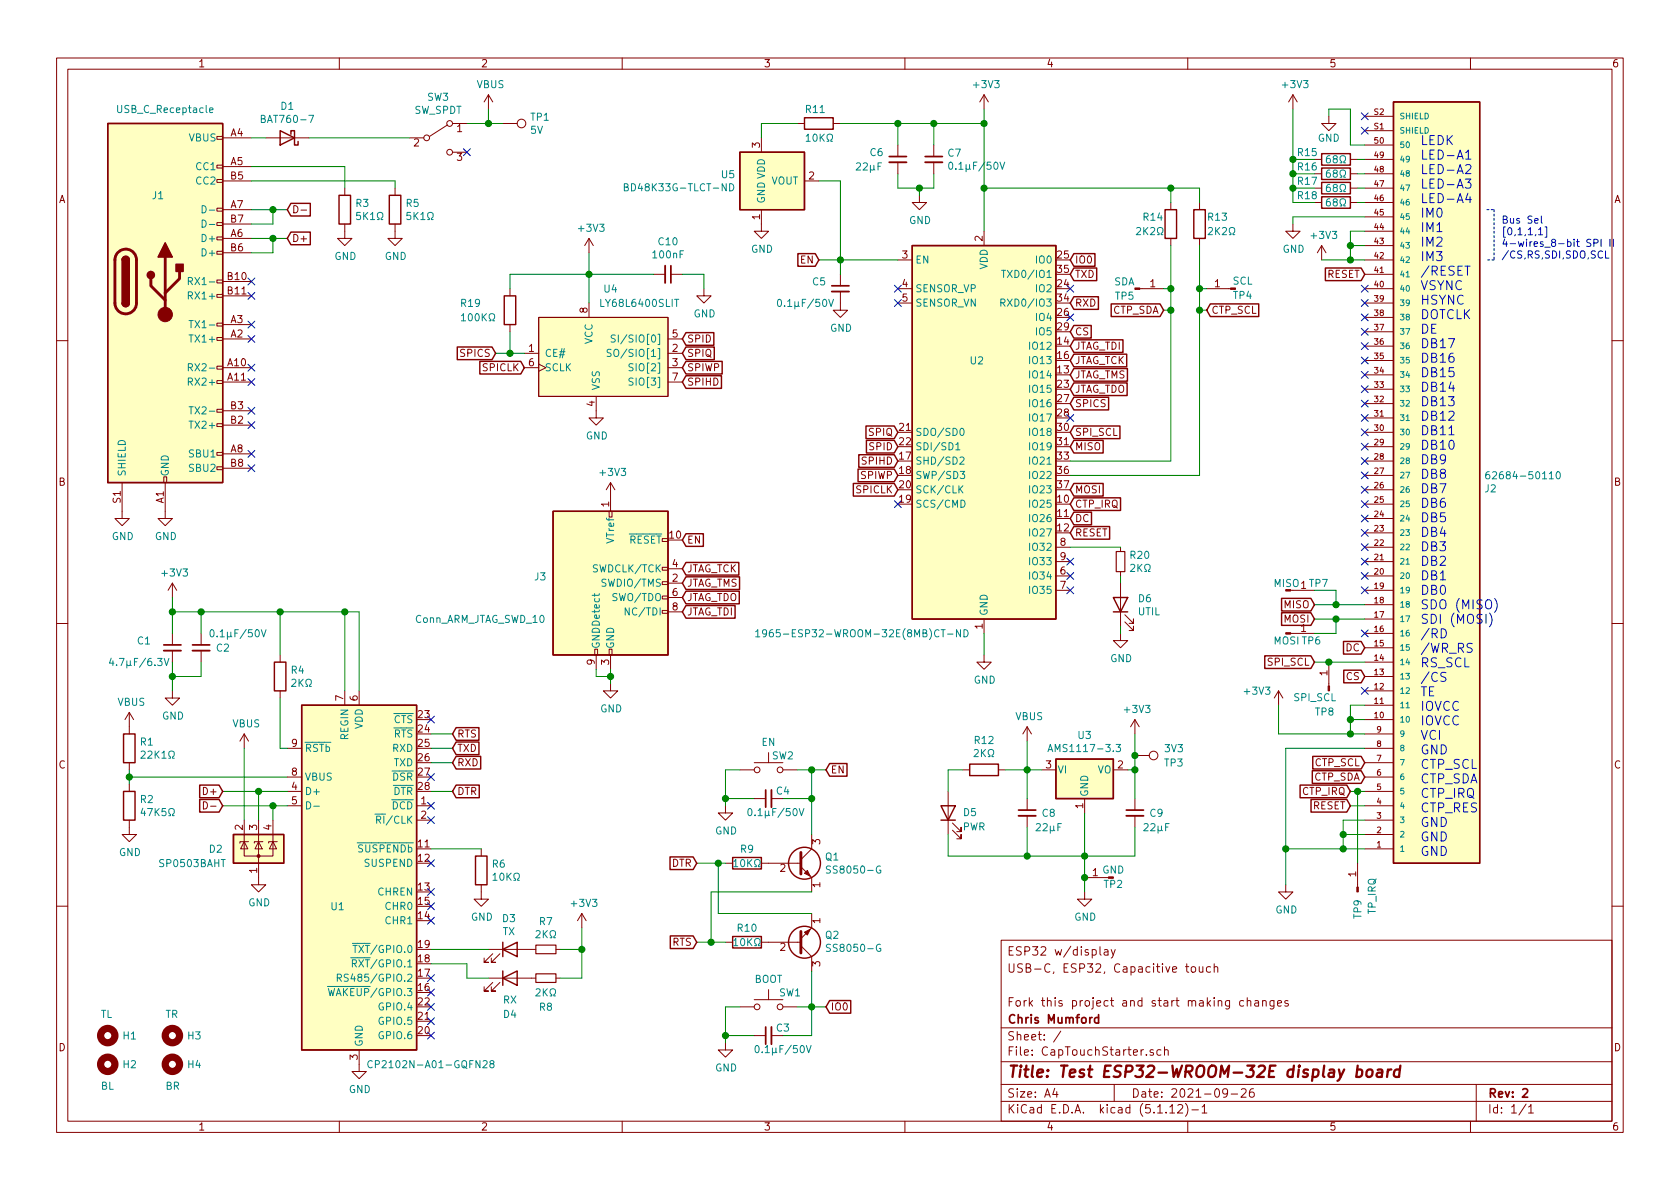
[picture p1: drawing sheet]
EESchema Schematic File Version 4
EELAYER 30 0
EELAYER END
$Descr A4 11693 8268
encoding utf-8
Sheet 1 1
Title "Test ESP32-WROOM-32E display board"
Date "2021-09-26"
Rev "2"
Comp "Chris Mumford"
Comment1 "Fork this project and start making changes"
Comment2 ""
Comment3 "USB-C, ESP32, Capacitive touch"
Comment4 "ESP32 w/display"
$EndDescr
$Comp
L RF_Module:ESP32-WROOM-32D U2
U 1 1
P 6850 3000
F 0 "U2" H 6800 3500 50  0000 C CNN
F 1 "1965-ESP32-WROOM-32E(8MB)CT-ND" H 6000 1600 50  0000 C CNN
F 2 "RF_Module:ESP32-WROOM-32" H 6850 1500 50  0001 C CNN
F 3 "https://www.espressif.com/sites/default/files/documentation/esp32-wroom-32d_esp32-wroom-32u_datasheet_en.pdf" H 6550 3050 50  0001 C CNN
	1    6850 3000
	1    0    0    -1  
$EndComp
Text Notes 9885 6060 0    63   ~ 0
LEDK\nLED-A1\nLED-A2\nLED-A3\nLED-A4\nIM0\nIM1\nIM2\nIM3\n/RESET\nVSYNC\nHSYNC\nDOTCLK\nDE\nDB17\nDB16\nDB15\nDB14\nDB13\nDB12\nDB11\nDB10\nDB9\nDB8\nDB7\nDB6\nDB5\nDB4\nDB3\nDB2\nDB1\nDB0\nSDO (MISO)\nSDI (MOSI)\n/RD\n/WR_RS\nRS_SCL\n/CS\nTE\nIOVCC\nIOVCC\nVCI\nGND\nCTP_SCL\nCTP_SDA\nCTP_IRQ\nCTP_RES\nGND\nGND\nGND\n\n
$Comp
L power:GND #PWR030
U 1 1
P 8950 6150
F 0 "#PWR030" H 8950 5900 50  0001 C CNN
F 1 "GND" H 8955 5977 50  0000 C CNN
F 2 "" H 8950 6150 50  0001 C CNN
F 3 "" H 8950 6150 50  0001 C CNN
	1    8950 6150
	1    0    0    -1  
$EndComp
Wire Wire Line
	9500 5900 9350 5900
Wire Wire Line
	9500 5800 9350 5800
Wire Wire Line
	9350 5800 9350 5900
Wire Wire Line
	9500 5700 9350 5700
Wire Wire Line
	9350 5700 9350 5800
Connection ~ 9350 5800
$Comp
L Device:R R15
U 1 1
P 9300 1100
F 0 "R15" V 9250 900 50  0000 C CNN
F 1 "68Ω" V 9300 1100 50  0000 C CNN
F 2 "Resistor_SMD:R_0603_1608Metric" V 9230 1100 50  0001 C CNN
F 3 "~" H 9300 1100 50  0001 C CNN
	1    9300 1100
	0    1    1    0   
$EndComp
$Comp
L Device:R R16
U 1 1
P 9300 1200
F 0 "R16" V 9250 1000 50  0000 C CNN
F 1 "68Ω" V 9300 1200 50  0000 C CNN
F 2 "Resistor_SMD:R_0603_1608Metric" V 9230 1200 50  0001 C CNN
F 3 "~" H 9300 1200 50  0001 C CNN
	1    9300 1200
	0    1    1    0   
$EndComp
$Comp
L Device:R R17
U 1 1
P 9300 1300
F 0 "R17" V 9250 1100 50  0000 C CNN
F 1 "68Ω" V 9300 1300 50  0000 C CNN
F 2 "Resistor_SMD:R_0603_1608Metric" V 9230 1300 50  0001 C CNN
F 3 "~" H 9300 1300 50  0001 C CNN
	1    9300 1300
	0    1    1    0   
$EndComp
$Comp
L Device:R R18
U 1 1
P 9300 1400
F 0 "R18" V 9250 1200 50  0000 C CNN
F 1 "68Ω" V 9300 1400 50  0000 C CNN
F 2 "Resistor_SMD:R_0603_1608Metric" V 9230 1400 50  0001 C CNN
F 3 "~" H 9300 1400 50  0001 C CNN
	1    9300 1400
	0    1    1    0   
$EndComp
Wire Wire Line
	9450 1100 9500 1100
Wire Wire Line
	9450 1200 9500 1200
Wire Wire Line
	9450 1300 9500 1300
Wire Wire Line
	9450 1400 9500 1400
Wire Wire Line
	9150 1400 9000 1400
Wire Wire Line
	9000 1400 9000 1300
Wire Wire Line
	9150 1100 9000 1100
Connection ~ 9000 1100
Wire Wire Line
	9150 1200 9000 1200
Connection ~ 9000 1200
Wire Wire Line
	9000 1200 9000 1100
Wire Wire Line
	9150 1300 9000 1300
Connection ~ 9000 1300
Wire Wire Line
	9000 1300 9000 1200
NoConn ~ 9500 4400
NoConn ~ 9500 4800
NoConn ~ 9500 2000
NoConn ~ 9500 2100
NoConn ~ 9500 2200
NoConn ~ 9500 2300
Wire Wire Line
	9500 4900 9400 4900
Wire Wire Line
	9500 5000 9400 5000
Wire Wire Line
	9500 5100 9400 5100
Wire Wire Line
	9500 4600 9250 4600
Wire Wire Line
	8350 3300 7450 3300
$Comp
L power:GND #PWR022
U 1 1
P 6850 4550
F 0 "#PWR022" H 6850 4300 50  0001 C CNN
F 1 "GND" H 6855 4377 50  0000 C CNN
F 2 "" H 6850 4550 50  0001 C CNN
F 3 "" H 6850 4550 50  0001 C CNN
	1    6850 4550
	1    0    0    -1  
$EndComp
$Comp
L Device:R R14
U 1 1
P 8150 1550
F 0 "R14" H 7950 1600 50  0000 L CNN
F 1 "2K2Ω" H 7900 1500 50  0000 L CNN
F 2 "Resistor_SMD:R_0603_1608Metric" V 8080 1550 50  0001 C CNN
F 3 "~" H 8150 1550 50  0001 C CNN
	1    8150 1550
	1    0    0    -1  
$EndComp
$Comp
L Device:R R13
U 1 1
P 8350 1550
F 0 "R13" H 8400 1600 50  0000 L CNN
F 1 "2K2Ω" H 8400 1500 50  0000 L CNN
F 2 "Resistor_SMD:R_0603_1608Metric" V 8280 1550 50  0001 C CNN
F 3 "~" H 8350 1550 50  0001 C CNN
	1    8350 1550
	1    0    0    -1  
$EndComp
Wire Wire Line
	6850 1300 8150 1300
Wire Wire Line
	8150 1300 8150 1400
Connection ~ 6850 1300
Wire Wire Line
	6850 1300 6850 1600
Wire Wire Line
	8350 1400 8350 1300
$Comp
L power:GND #PWR028
U 1 1
P 9000 1550
F 0 "#PWR028" H 9000 1300 50  0001 C CNN
F 1 "GND" H 9005 1377 50  0000 C CNN
F 2 "" H 9000 1550 50  0001 C CNN
F 3 "" H 9000 1550 50  0001 C CNN
	1    9000 1550
	1    0    0    -1  
$EndComp
Wire Wire Line
	9500 1700 9400 1700
Wire Wire Line
	9500 1600 9400 1600
Wire Wire Line
	9000 1500 9500 1500
$Comp
L Device:C_Small C7
U 1 1
P 6500 1100
F 0 "C7" H 6592 1146 50  0000 L CNN
F 1 "0.1μF/50V" H 6592 1055 50  0000 L CNN
F 2 "Capacitor_SMD:C_0603_1608Metric" H 6500 1100 50  0001 C CNN
F 3 "~" H 6500 1100 50  0001 C CNN
	1    6500 1100
	1    0    0    -1  
$EndComp
$Comp
L Device:C_Small C6
U 1 1
P 6250 1100
F 0 "C6" H 6050 1150 50  0000 L CNN
F 1 "22μF" H 5950 1050 50  0000 L CNN
F 2 "Capacitor_SMD:C_0603_1608Metric" H 6250 1100 50  0001 C CNN
F 3 "~" H 6250 1100 50  0001 C CNN
	1    6250 1100
	1    0    0    -1  
$EndComp
Wire Wire Line
	6250 1000 6250 850 
Wire Wire Line
	6500 1000 6500 850 
$Comp
L power:GND #PWR019
U 1 1
P 6400 1350
F 0 "#PWR019" H 6400 1100 50  0001 C CNN
F 1 "GND" H 6405 1177 50  0000 C CNN
F 2 "" H 6400 1350 50  0001 C CNN
F 3 "" H 6400 1350 50  0001 C CNN
	1    6400 1350
	1    0    0    -1  
$EndComp
Wire Wire Line
	6250 1200 6250 1300
Wire Wire Line
	6250 1300 6400 1300
Wire Wire Line
	6400 1300 6400 1350
Wire Wire Line
	6500 1200 6500 1300
Wire Wire Line
	6500 1300 6400 1300
Connection ~ 6400 1300
Wire Wire Line
	6850 4400 6850 4550
Wire Wire Line
	6850 750  6850 850 
Connection ~ 6850 850 
Wire Wire Line
	6850 850  6850 1300
NoConn ~ 6250 2000
NoConn ~ 6250 2100
$Comp
L Connector:USB_C_Receptacle J1
U 1 1
P 1150 1950
F 0 "J1" H 1100 2550 50  0000 C CNN
F 1 "USB_C_Receptacle" H 1150 3150 50  0000 C CNN
F 2 "Connector_USB:USB_C_Receptacle_Amphenol_12401548E4-2A" H 1300 1950 50  0001 C CNN
F 3 "https://www.usb.org/sites/default/files/documents/usb_type-c.zip" H 1300 1950 50  0001 C CNN
	1    1150 1950
	1    0    0    -1  
$EndComp
$Comp
L Interface_USB:CP2102N-A01-GQFN28 U1
U 1 1
P 2500 6100
F 0 "U1" H 2350 5900 50  0000 C CNN
F 1 "CP2102N-A01-GQFN28" H 3000 4800 50  0000 C CNN
F 2 "Package_DFN_QFN:QFN-28-1EP_5x5mm_P0.5mm_EP3.35x3.35mm" H 2950 4900 50  0001 L CNN
F 3 "https://www.silabs.com/documents/public/data-sheets/cp2102n-datasheet.pdf" H 2550 5350 50  0001 C CNN
	1    2500 6100
	1    0    0    -1  
$EndComp
Connection ~ 9350 5900
$Comp
L power:+3V3 #PWR024
U 1 1
P 7900 5100
F 0 "#PWR024" H 7900 4950 50  0001 C CNN
F 1 "+3V3" H 7915 5273 50  0000 C CNN
F 2 "" H 7900 5100 50  0001 C CNN
F 3 "" H 7900 5100 50  0001 C CNN
	1    7900 5100
	1    0    0    -1  
$EndComp
$Comp
L power:+3V3 #PWR021
U 1 1
P 6850 750
F 0 "#PWR021" H 6850 600 50  0001 C CNN
F 1 "+3V3" H 6865 923 50  0000 C CNN
F 2 "" H 6850 750 50  0001 C CNN
F 3 "" H 6850 750 50  0001 C CNN
	1    6850 750 
	1    0    0    -1  
$EndComp
$Comp
L power:GND #PWR02
U 1 1
P 1150 3550
F 0 "#PWR02" H 1150 3300 50  0001 C CNN
F 1 "GND" H 1155 3377 50  0000 C CNN
F 2 "" H 1150 3550 50  0001 C CNN
F 3 "" H 1150 3550 50  0001 C CNN
	1    1150 3550
	1    0    0    -1  
$EndComp
$Comp
L power:GND #PWR012
U 1 1
P 2500 7400
F 0 "#PWR012" H 2500 7150 50  0001 C CNN
F 1 "GND" H 2505 7227 50  0000 C CNN
F 2 "" H 2500 7400 50  0001 C CNN
F 3 "" H 2500 7400 50  0001 C CNN
	1    2500 7400
	1    0    0    -1  
$EndComp
$Comp
L Device:C_Small C2
U 1 1
P 1400 4500
F 0 "C2" H 1500 4500 50  0000 L CNN
F 1 "0.1μF/50V" H 1450 4600 50  0000 L CNN
F 2 "Capacitor_SMD:C_0603_1608Metric" H 1400 4500 50  0001 C CNN
F 3 "~" H 1400 4500 50  0001 C CNN
	1    1400 4500
	1    0    0    -1  
$EndComp
$Comp
L Device:C_Small C1
U 1 1
P 1200 4500
F 0 "C1" H 950 4550 50  0000 L CNN
F 1 "4.7μF/6.3V" H 750 4400 50  0000 L CNN
F 2 "Capacitor_SMD:C_0603_1608Metric" H 1200 4500 50  0001 C CNN
F 3 "~" H 1200 4500 50  0001 C CNN
	1    1200 4500
	1    0    0    -1  
$EndComp
Wire Wire Line
	1400 4400 1400 4250
$Comp
L power:GND #PWR06
U 1 1
P 1200 4800
F 0 "#PWR06" H 1200 4550 50  0001 C CNN
F 1 "GND" H 1205 4627 50  0000 C CNN
F 2 "" H 1200 4800 50  0001 C CNN
F 3 "" H 1200 4800 50  0001 C CNN
	1    1200 4800
	1    0    0    -1  
$EndComp
Wire Wire Line
	1400 4600 1400 4700
Wire Wire Line
	6250 850  6500 850 
Connection ~ 6500 850 
Wire Wire Line
	6500 850  6850 850 
Wire Wire Line
	1200 4600 1200 4700
Connection ~ 1200 4700
Wire Wire Line
	1200 4700 1400 4700
Wire Wire Line
	2000 5200 1950 5200
$Comp
L Device:R R4
U 1 1
P 1950 4700
F 0 "R4" H 2020 4746 50  0000 L CNN
F 1 "2KΩ" H 2020 4655 50  0000 L CNN
F 2 "Resistor_SMD:R_0603_1608Metric" V 1880 4700 50  0001 C CNN
F 3 "~" H 1950 4700 50  0001 C CNN
	1    1950 4700
	1    0    0    -1  
$EndComp
$Comp
L power:+3V3 #PWR05
U 1 1
P 1200 4150
F 0 "#PWR05" H 1200 4000 50  0001 C CNN
F 1 "+3V3" H 1215 4323 50  0000 C CNN
F 2 "" H 1200 4150 50  0001 C CNN
F 3 "" H 1200 4150 50  0001 C CNN
	1    1200 4150
	1    0    0    -1  
$EndComp
$Comp
L power:GND #PWR010
U 1 1
P 1800 6100
F 0 "#PWR010" H 1800 5850 50  0001 C CNN
F 1 "GND" H 1805 5927 50  0000 C CNN
F 2 "" H 1800 6100 50  0001 C CNN
F 3 "" H 1800 6100 50  0001 C CNN
	1    1800 6100
	1    0    0    -1  
$EndComp
Wire Wire Line
	2000 5600 1900 5600
$Comp
L Power_Protection:SP0503BAHT D2
U 1 1
P 1800 5900
F 0 "D2" H 1450 5900 50  0000 L CNN
F 1 "SP0503BAHT" H 1100 5800 50  0000 L CNN
F 2 "Package_TO_SOT_SMD:SOT-143" H 2025 5850 50  0001 L CNN
F 3 "http://www.littelfuse.com/~/media/files/littelfuse/technical%20resources/documents/data%20sheets/sp05xxba.pdf" H 1925 6025 50  0001 C CNN
	1    1800 5900
	1    0    0    -1  
$EndComp
Wire Wire Line
	1750 950  1850 950 
$Comp
L Regulator_Linear:AMS1117-3.3 U3
U 1 1
P 7550 5350
F 0 "U3" H 7550 5592 50  0000 C CNN
F 1 "AMS1117-3.3" H 7550 5501 50  0000 C CNN
F 2 "Package_TO_SOT_SMD:SOT-223-3_TabPin2" H 7550 5550 50  0001 C CNN
F 3 "http://www.advanced-monolithic.com/pdf/ds1117.pdf" H 7650 5100 50  0001 C CNN
	1    7550 5350
	1    0    0    -1  
$EndComp
$Comp
L power:GND #PWR023
U 1 1
P 7550 6200
F 0 "#PWR023" H 7550 5950 50  0001 C CNN
F 1 "GND" H 7555 6027 50  0000 C CNN
F 2 "" H 7550 6200 50  0001 C CNN
F 3 "" H 7550 6200 50  0001 C CNN
	1    7550 6200
	1    0    0    -1  
$EndComp
Wire Wire Line
	7250 5350 7150 5350
Wire Wire Line
	7850 5350 7900 5350
$Comp
L Device:R R12
U 1 1
P 6850 5350
F 0 "R12" V 6643 5350 50  0000 C CNN
F 1 "2KΩ" V 6734 5350 50  0000 C CNN
F 2 "Resistor_SMD:R_0603_1608Metric" V 6780 5350 50  0001 C CNN
F 3 "~" H 6850 5350 50  0001 C CNN
	1    6850 5350
	0    1    1    0   
$EndComp
$Comp
L Device:LED D5
U 1 1
P 6600 5650
F 0 "D5" V 6600 5550 50  0000 R CNN
F 1 "PWR" V 6500 5550 50  0000 R CNN
F 2 "LED_SMD:LED_0603_1608Metric" H 6600 5650 50  0001 C CNN
F 3 "~" H 6600 5650 50  0001 C CNN
	1    6600 5650
	0    -1   -1   0   
$EndComp
Wire Wire Line
	6600 5350 6700 5350
Wire Wire Line
	7000 5350 7150 5350
Connection ~ 7150 5350
$Comp
L Device:C_Small C9
U 1 1
P 7900 5650
F 0 "C9" H 8050 5650 50  0000 C CNN
F 1 "22μF" H 8050 5550 50  0000 C CNN
F 2 "Capacitor_SMD:C_0603_1608Metric" H 7900 5650 50  0001 C CNN
F 3 "~" H 7900 5650 50  0001 C CNN
	1    7900 5650
	1    0    0    -1  
$EndComp
$Comp
L power:VBUS #PWR020
U 1 1
P 7150 5150
F 0 "#PWR020" H 7150 5000 50  0001 C CNN
F 1 "VBUS" H 7165 5323 50  0000 C CNN
F 2 "" H 7150 5150 50  0001 C CNN
F 3 "" H 7150 5150 50  0001 C CNN
	1    7150 5150
	1    0    0    -1  
$EndComp
Wire Wire Line
	7150 5150 7150 5350
$Comp
L power:VBUS #PWR08
U 1 1
P 3400 750
F 0 "#PWR08" H 3400 600 50  0001 C CNN
F 1 "VBUS" H 3415 923 50  0000 C CNN
F 2 "" H 3400 750 50  0001 C CNN
F 3 "" H 3400 750 50  0001 C CNN
	1    3400 750 
	1    0    0    -1  
$EndComp
Wire Wire Line
	1200 4400 1200 4250
Wire Wire Line
	1400 4250 1200 4250
Connection ~ 1400 4250
Connection ~ 1200 4250
Wire Wire Line
	1200 4250 1200 4150
$Comp
L Device:R R6
U 1 1
P 3350 6050
F 0 "R6" H 3420 6096 50  0000 L CNN
F 1 "10KΩ" H 3420 6005 50  0000 L CNN
F 2 "Resistor_SMD:R_0603_1608Metric" V 3280 6050 50  0001 C CNN
F 3 "~" H 3350 6050 50  0001 C CNN
	1    3350 6050
	1    0    0    -1  
$EndComp
$Comp
L power:GND #PWR015
U 1 1
P 3350 6200
F 0 "#PWR015" H 3350 5950 50  0001 C CNN
F 1 "GND" H 3355 6027 50  0000 C CNN
F 2 "" H 3350 6200 50  0001 C CNN
F 3 "" H 3350 6200 50  0001 C CNN
	1    3350 6200
	1    0    0    -1  
$EndComp
Wire Wire Line
	3000 5900 3350 5900
$Comp
L Device:R R1
U 1 1
P 900 5200
F 0 "R1" H 970 5246 50  0000 L CNN
F 1 "22K1Ω" H 970 5155 50  0000 L CNN
F 2 "Resistor_SMD:R_0603_1608Metric" V 830 5200 50  0001 C CNN
F 3 "~" H 900 5200 50  0001 C CNN
	1    900  5200
	1    0    0    -1  
$EndComp
$Comp
L Device:R R2
U 1 1
P 900 5600
F 0 "R2" H 970 5646 50  0000 L CNN
F 1 "47K5Ω" H 970 5555 50  0000 L CNN
F 2 "Resistor_SMD:R_0603_1608Metric" V 830 5600 50  0001 C CNN
F 3 "~" H 900 5600 50  0001 C CNN
	1    900  5600
	1    0    0    -1  
$EndComp
Wire Wire Line
	900  5350 900  5400
Connection ~ 900  5400
Wire Wire Line
	900  5400 900  5450
Wire Wire Line
	1200 4700 1200 4800
Wire Wire Line
	1950 5200 1950 4850
Connection ~ 2400 4250
Wire Wire Line
	2400 4250 2500 4250
Wire Wire Line
	1800 5500 2000 5500
Wire Wire Line
	2500 4250 2500 4800
Wire Wire Line
	2400 4250 2400 4800
Text GLabel 3150 5300 2    50   Input ~ 0
RXD
Text GLabel 3150 5200 2    50   Input ~ 0
TXD
Text GLabel 7450 1900 2    50   Input ~ 0
TXD
Text GLabel 7450 2100 2    50   Input ~ 0
RXD
NoConn ~ 3000 6300
NoConn ~ 3000 6900
NoConn ~ 3000 6800
NoConn ~ 3000 7200
NoConn ~ 3000 7100
NoConn ~ 3000 7000
NoConn ~ 3000 6000
NoConn ~ 3000 6200
NoConn ~ 3000 6400
Wire Wire Line
	7900 5100 7900 5250
Wire Wire Line
	6600 5950 7150 5950
Connection ~ 7550 5950
Wire Wire Line
	6600 5800 6600 5950
Wire Wire Line
	6600 5350 6600 5500
Text GLabel 3150 5100 2    50   Input ~ 0
RTS
Wire Wire Line
	3000 5100 3150 5100
Text GLabel 3150 5500 2    50   Input ~ 0
DTR
Wire Wire Line
	3000 5500 3150 5500
Text GLabel 4850 6550 0    50   Input ~ 0
RTS
Text GLabel 4850 6000 0    50   Input ~ 0
DTR
$Comp
L Device:R R9
U 1 1
P 5200 6000
F 0 "R9" V 5100 6000 50  0000 C CNN
F 1 "10KΩ" V 5200 6000 50  0000 C CNN
F 2 "Resistor_SMD:R_0603_1608Metric" V 5130 6000 50  0001 C CNN
F 3 "~" H 5200 6000 50  0001 C CNN
	1    5200 6000
	0    1    1    0   
$EndComp
$Comp
L Device:R R10
U 1 1
P 5200 6550
F 0 "R10" V 5100 6550 50  0000 C CNN
F 1 "10KΩ" V 5200 6550 50  0000 C CNN
F 2 "Resistor_SMD:R_0603_1608Metric" V 5130 6550 50  0001 C CNN
F 3 "~" H 5200 6550 50  0001 C CNN
	1    5200 6550
	0    1    1    0   
$EndComp
Wire Wire Line
	4850 6000 5000 6000
Wire Wire Line
	4850 6550 4950 6550
$Comp
L Transistor_BJT:S8050 Q1
U 1 1
P 5550 6000
F 0 "Q1" H 5740 6046 50  0000 L CNN
F 1 "SS8050-G" H 5740 5955 50  0000 L CNN
F 2 "Package_TO_SOT_SMD:SOT-23" H 5750 5925 50  0001 L CIN
F 3 "http://www.unisonic.com.tw/datasheet/S8050.pdf" H 5550 6000 50  0001 L CNN
	1    5550 6000
	1    0    0    -1  
$EndComp
$Comp
L Transistor_BJT:S8050 Q2
U 1 1
P 5550 6550
F 0 "Q2" H 5740 6504 50  0000 L CNN
F 1 "SS8050-G" H 5740 6595 50  0000 L CNN
F 2 "Package_TO_SOT_SMD:SOT-23" H 5750 6475 50  0001 L CIN
F 3 "http://www.unisonic.com.tw/datasheet/S8050.pdf" H 5550 6550 50  0001 L CNN
	1    5550 6550
	1    0    0    1   
$EndComp
Wire Wire Line
	5000 6000 5000 6350
Wire Wire Line
	5000 6350 5650 6350
Connection ~ 5000 6000
Wire Wire Line
	5000 6000 5050 6000
Wire Wire Line
	5650 6200 4950 6200
Wire Wire Line
	4950 6200 4950 6550
Connection ~ 4950 6550
Wire Wire Line
	4950 6550 5050 6550
Text GLabel 5750 5350 2    50   Input ~ 0
EN
Text GLabel 5700 1800 0    50   Input ~ 0
EN
Text GLabel 7450 1800 2    50   Input ~ 0
IO0
$Comp
L Switch:SW_Push SW1
U 1 1
P 5350 7000
F 0 "SW1" H 5500 7100 50  0000 C CNN
F 1 "BOOT" H 5350 7194 50  0000 C CNN
F 2 "Button_Switch_THT:SW_PUSH_6mm_H5mm" H 5350 7200 50  0001 C CNN
F 3 "~" H 5350 7200 50  0001 C CNN
	1    5350 7000
	1    0    0    -1  
$EndComp
Text GLabel 5750 7000 2    50   Input ~ 0
IO0
Wire Wire Line
	5550 7000 5650 7000
$Comp
L power:GND #PWR013
U 1 1
P 5050 7250
F 0 "#PWR013" H 5050 7000 50  0001 C CNN
F 1 "GND" H 5055 7077 50  0000 C CNN
F 2 "" H 5050 7250 50  0001 C CNN
F 3 "" H 5050 7250 50  0001 C CNN
	1    5050 7250
	1    0    0    -1  
$EndComp
$Comp
L Device:C_Small C3
U 1 1
P 5350 7200
F 0 "C3" V 5400 7100 50  0000 C CNN
F 1 "0.1μF/50V" V 5250 7100 50  0000 C CNN
F 2 "Capacitor_SMD:C_0603_1608Metric" H 5350 7200 50  0001 C CNN
F 3 "~" H 5350 7200 50  0001 C CNN
	1    5350 7200
	0    -1   -1   0   
$EndComp
Wire Wire Line
	5150 7000 5050 7000
Wire Wire Line
	5050 7000 5050 7200
Wire Wire Line
	5250 7200 5050 7200
Connection ~ 5050 7200
Wire Wire Line
	5050 7200 5050 7250
Wire Wire Line
	5450 7200 5650 7200
Wire Wire Line
	5650 7200 5650 7000
Connection ~ 5650 7000
Wire Wire Line
	5650 7000 5750 7000
$Comp
L Switch:SW_Push SW2
U 1 1
P 5350 5350
F 0 "SW2" H 5450 5450 50  0000 C CNN
F 1 "EN" H 5350 5544 50  0000 C CNN
F 2 "Button_Switch_THT:SW_PUSH_6mm_H5mm" H 5350 5550 50  0001 C CNN
F 3 "~" H 5350 5550 50  0001 C CNN
	1    5350 5350
	1    0    0    -1  
$EndComp
Wire Wire Line
	5550 5350 5650 5350
$Comp
L power:GND #PWR014
U 1 1
P 5050 5600
F 0 "#PWR014" H 5050 5350 50  0001 C CNN
F 1 "GND" H 5055 5427 50  0000 C CNN
F 2 "" H 5050 5600 50  0001 C CNN
F 3 "" H 5050 5600 50  0001 C CNN
	1    5050 5600
	1    0    0    -1  
$EndComp
$Comp
L Device:C_Small C4
U 1 1
P 5350 5550
F 0 "C4" V 5400 5450 50  0000 C CNN
F 1 "0.1μF/50V" V 5250 5500 50  0000 C CNN
F 2 "Capacitor_SMD:C_0603_1608Metric" H 5350 5550 50  0001 C CNN
F 3 "~" H 5350 5550 50  0001 C CNN
	1    5350 5550
	0    -1   -1   0   
$EndComp
Wire Wire Line
	5150 5350 5050 5350
Wire Wire Line
	5050 5350 5050 5550
Wire Wire Line
	5250 5550 5050 5550
Connection ~ 5050 5550
Wire Wire Line
	5050 5550 5050 5600
Wire Wire Line
	5450 5550 5650 5550
Wire Wire Line
	5650 5550 5650 5350
$Comp
L Device:R R11
U 1 1
P 5700 850
F 0 "R11" V 5600 750 50  0000 L CNN
F 1 "10KΩ" V 5800 750 50  0000 L CNN
F 2 "Resistor_SMD:R_0603_1608Metric" V 5630 850 50  0001 C CNN
F 3 "~" H 5700 850 50  0001 C CNN
	1    5700 850 
	0    1    1    0   
$EndComp
$Comp
L Device:C_Small C5
U 1 1
P 5850 2000
F 0 "C5" H 5650 2050 50  0000 L CNN
F 1 "0.1μF/50V" H 5400 1900 50  0000 L CNN
F 2 "Capacitor_SMD:C_0603_1608Metric" H 5850 2000 50  0001 C CNN
F 3 "~" H 5850 2000 50  0001 C CNN
	1    5850 2000
	1    0    0    -1  
$EndComp
Wire Wire Line
	6250 1800 5850 1800
Wire Wire Line
	5850 1800 5850 1900
Connection ~ 5850 1800
Wire Wire Line
	5700 1800 5850 1800
Wire Wire Line
	6250 850  5850 850 
Connection ~ 6250 850 
$Comp
L power:GND #PWR018
U 1 1
P 5850 2100
F 0 "#PWR018" H 5850 1850 50  0001 C CNN
F 1 "GND" H 5855 1927 50  0000 C CNN
F 2 "" H 5850 2100 50  0001 C CNN
F 3 "" H 5850 2100 50  0001 C CNN
	1    5850 2100
	1    0    0    -1  
$EndComp
Wire Wire Line
	1800 5700 1800 5500
Wire Wire Line
	1900 5700 1900 5600
Text GLabel 1550 5500 0    50   Input ~ 0
D+
Wire Wire Line
	1550 5500 1800 5500
Connection ~ 1800 5500
Text GLabel 1550 5600 0    50   Input ~ 0
D-
Wire Wire Line
	1550 5600 1900 5600
Connection ~ 1900 5600
Text GLabel 2000 1650 2    50   Input ~ 0
D+
Text GLabel 2000 1450 2    50   Input ~ 0
D-
Wire Wire Line
	1750 1450 1900 1450
Wire Wire Line
	1750 1550 1900 1550
Wire Wire Line
	1900 1550 1900 1450
Connection ~ 1900 1450
Wire Wire Line
	1900 1450 2000 1450
Wire Wire Line
	1900 1650 1900 1750
Connection ~ 1900 1650
Wire Wire Line
	1900 1650 2000 1650
Wire Wire Line
	1750 1750 1900 1750
Wire Wire Line
	1750 1650 1900 1650
$Comp
L Device:R R3
U 1 1
P 2400 1450
F 0 "R3" H 2470 1496 50  0000 L CNN
F 1 "5K1Ω" H 2470 1405 50  0000 L CNN
F 2 "Resistor_SMD:R_0603_1608Metric" V 2330 1450 50  0001 C CNN
F 3 "~" H 2400 1450 50  0001 C CNN
	1    2400 1450
	1    0    0    -1  
$EndComp
$Comp
L Device:R R5
U 1 1
P 2750 1450
F 0 "R5" H 2820 1496 50  0000 L CNN
F 1 "5K1Ω" H 2820 1405 50  0000 L CNN
F 2 "Resistor_SMD:R_0603_1608Metric" V 2680 1450 50  0001 C CNN
F 3 "~" H 2750 1450 50  0001 C CNN
	1    2750 1450
	1    0    0    -1  
$EndComp
Wire Wire Line
	2750 1250 2750 1300
Wire Wire Line
	1750 1150 2400 1150
$Comp
L power:GND #PWR09
U 1 1
P 2400 1600
F 0 "#PWR09" H 2400 1350 50  0001 C CNN
F 1 "GND" H 2405 1427 50  0000 C CNN
F 2 "" H 2400 1600 50  0001 C CNN
F 3 "" H 2400 1600 50  0001 C CNN
	1    2400 1600
	1    0    0    -1  
$EndComp
NoConn ~ 1750 1950
NoConn ~ 1750 2050
NoConn ~ 1750 2250
NoConn ~ 1750 2350
NoConn ~ 1750 2550
NoConn ~ 1750 2650
NoConn ~ 1750 2850
NoConn ~ 1750 2950
NoConn ~ 1750 3150
NoConn ~ 1750 3250
NoConn ~ 3000 5000
NoConn ~ 3000 5400
NoConn ~ 3000 5600
NoConn ~ 3000 5700
NoConn ~ 7450 2000
NoConn ~ 7450 2200
NoConn ~ 6250 3500
NoConn ~ 7450 2900
NoConn ~ 7450 3900
NoConn ~ 7450 4000
NoConn ~ 7450 4100
Wire Wire Line
	7900 5350 7900 5550
Connection ~ 7900 5350
Wire Wire Line
	7900 5750 7900 5950
Wire Wire Line
	7900 5950 7550 5950
Wire Wire Line
	7550 5650 7550 5950
$Comp
L Device:C_Small C8
U 1 1
P 7150 5650
F 0 "C8" H 7300 5650 50  0000 C CNN
F 1 "22μF" H 7300 5550 50  0000 C CNN
F 2 "Capacitor_SMD:C_0603_1608Metric" H 7150 5650 50  0001 C CNN
F 3 "~" H 7150 5650 50  0001 C CNN
	1    7150 5650
	1    0    0    -1  
$EndComp
Wire Wire Line
	7150 5350 7150 5550
Wire Wire Line
	7150 5750 7150 5950
Connection ~ 7150 5950
Wire Wire Line
	7150 5950 7550 5950
$Comp
L Device:D_Schottky D1
U 1 1
P 2000 950
F 0 "D1" H 2000 733 50  0000 C CNN
F 1 "BAT760-7" H 2000 824 50  0000 C CNN
F 2 "Diode_SMD:D_SOD-323" H 2000 950 50  0001 C CNN
F 3 "~" H 2000 950 50  0001 C CNN
	1    2000 950 
	-1   0    0    1   
$EndComp
$Comp
L power:+3V3 #PWR025
U 1 1
P 9200 1800
F 0 "#PWR025" H 9200 1650 50  0001 C CNN
F 1 "+3V3" H 9215 1973 50  0000 C CNN
F 2 "" H 9200 1800 50  0001 C CNN
F 3 "" H 9200 1800 50  0001 C CNN
	1    9200 1800
	1    0    0    -1  
$EndComp
$Comp
L power:+3V3 #PWR026
U 1 1
P 8900 4900
F 0 "#PWR026" H 8900 4750 50  0001 C CNN
F 1 "+3V3" H 8750 5000 50  0000 C CNN
F 2 "" H 8900 4900 50  0001 C CNN
F 3 "" H 8900 4900 50  0001 C CNN
	1    8900 4900
	1    0    0    -1  
$EndComp
Wire Wire Line
	2400 1150 2400 1300
Wire Wire Line
	2750 1250 1750 1250
$Comp
L power:GND #PWR011
U 1 1
P 2750 1600
F 0 "#PWR011" H 2750 1350 50  0001 C CNN
F 1 "GND" H 2755 1427 50  0000 C CNN
F 2 "" H 2750 1600 50  0001 C CNN
F 3 "" H 2750 1600 50  0001 C CNN
	1    2750 1600
	1    0    0    -1  
$EndComp
$Comp
L Connector:TestPoint TP1
U 1 1
P 3500 850
F 0 "TP1" V 3454 1038 50  0000 L CNN
F 1 "5V" V 3545 1038 50  0000 L CNN
F 2 "TestPoint:TestPoint_Pad_D2.5mm" H 3700 850 50  0001 C CNN
F 3 "~" H 3700 850 50  0001 C CNN
	1    3500 850 
	0    1    1    0   
$EndComp
$Comp
L Connector:TestPoint TP3
U 1 1
P 7900 5250
F 0 "TP3" V 7950 5450 50  0000 L CNN
F 1 "3V3" V 7850 5450 50  0000 L CNN
F 2 "TestPoint:TestPoint_Pad_D2.5mm" H 8100 5250 50  0001 C CNN
F 3 "~" H 8100 5250 50  0001 C CNN
	1    7900 5250
	0    1    1    0   
$EndComp
Connection ~ 7900 5250
Wire Wire Line
	7900 5250 7900 5350
$Comp
L Connector:Conn_01x01_Male TP2
U 1 1
P 7750 6100
F 0 "TP2" H 7750 6150 50  0000 C CNN
F 1 "GND" H 7750 6050 50  0000 C CNN
F 2 "TestPoint:TestPoint_Loop_D2.50mm_Drill1.0mm" H 7750 6100 50  0001 C CNN
F 3 "~" H 7750 6100 50  0001 C CNN
	1    7750 6100
	-1   0    0    1   
$EndComp
$Comp
L Connector:Conn_01x01_Male TP5
U 1 1
P 7900 2000
F 0 "TP5" H 7900 1950 50  0000 R CNN
F 1 "SDA" H 7900 2050 50  0000 R CNN
F 2 "TestPoint:TestPoint_Loop_D2.50mm_Drill1.0mm" H 7900 2000 50  0001 C CNN
F 3 "~" H 7900 2000 50  0001 C CNN
	1    7900 2000
	1    0    0    -1  
$EndComp
$Comp
L Connector:Conn_01x01_Male TP4
U 1 1
P 8600 2000
F 0 "TP4" H 8550 2050 50  0000 C CNN
F 1 "SCL" H 8550 1950 50  0000 C CNN
F 2 "TestPoint:TestPoint_Loop_D2.50mm_Drill1.0mm" H 8600 2000 50  0001 C CNN
F 3 "~" H 8600 2000 50  0001 C CNN
	1    8600 2000
	-1   0    0    1   
$EndComp
Wire Wire Line
	1400 4250 1950 4250
Wire Wire Line
	1950 4550 1950 4250
Connection ~ 1950 4250
Wire Wire Line
	1950 4250 2400 4250
$Comp
L power:VBUS #PWR07
U 1 1
P 1700 5200
F 0 "#PWR07" H 1700 5050 50  0001 C CNN
F 1 "VBUS" H 1715 5373 50  0000 C CNN
F 2 "" H 1700 5200 50  0001 C CNN
F 3 "" H 1700 5200 50  0001 C CNN
	1    1700 5200
	1    0    0    -1  
$EndComp
Wire Wire Line
	900  5400 2000 5400
Wire Wire Line
	1700 5200 1700 5700
$Comp
L power:+3V3 #PWR027
U 1 1
P 9000 750
F 0 "#PWR027" H 9000 600 50  0001 C CNN
F 1 "+3V3" H 9015 923 50  0000 C CNN
F 2 "" H 9000 750 50  0001 C CNN
F 3 "" H 9000 750 50  0001 C CNN
	1    9000 750 
	1    0    0    -1  
$EndComp
$Comp
L power:VBUS #PWR03
U 1 1
P 900 5050
F 0 "#PWR03" H 900 4900 50  0001 C CNN
F 1 "VBUS" H 915 5223 50  0000 C CNN
F 2 "" H 900 5050 50  0001 C CNN
F 3 "" H 900 5050 50  0001 C CNN
	1    900  5050
	1    0    0    -1  
$EndComp
$Comp
L power:GND #PWR04
U 1 1
P 900 5750
F 0 "#PWR04" H 900 5500 50  0001 C CNN
F 1 "GND" H 905 5577 50  0000 C CNN
F 2 "" H 900 5750 50  0001 C CNN
F 3 "" H 900 5750 50  0001 C CNN
	1    900  5750
	1    0    0    -1  
$EndComp
Wire Wire Line
	9000 750  9000 1100
$Comp
L power:GND #PWR029
U 1 1
P 9250 800
F 0 "#PWR029" H 9250 550 50  0001 C CNN
F 1 "GND" H 9250 650 50  0000 C CNN
F 2 "" H 9250 800 50  0001 C CNN
F 3 "" H 9250 800 50  0001 C CNN
	1    9250 800 
	1    0    0    -1  
$EndComp
Text Notes 10450 1800 0    50   ~ 0
Bus Sel\n[0,1,1,1]\n4-wires_8-bit SPI II\n/CS,RS,SDI,SDO,SCL
Wire Notes Line
	10350 1450 10400 1450
Wire Notes Line
	10400 1450 10400 1800
Wire Notes Line
	10400 1800 10350 1800
Wire Wire Line
	9000 1500 9000 1550
Wire Wire Line
	9500 1800 9400 1800
NoConn ~ 9500 800 
NoConn ~ 9500 900 
NoConn ~ 9500 2400
NoConn ~ 9500 2500
NoConn ~ 9500 2600
NoConn ~ 9500 2700
NoConn ~ 9500 2800
NoConn ~ 9500 2900
NoConn ~ 9500 3000
NoConn ~ 9500 3100
NoConn ~ 9500 3200
NoConn ~ 9500 3300
NoConn ~ 9500 3400
NoConn ~ 9500 3500
NoConn ~ 9500 3600
NoConn ~ 9500 3700
NoConn ~ 9500 3800
NoConn ~ 9500 3900
NoConn ~ 9500 4000
NoConn ~ 9500 4100
$Comp
L power:GND #PWR01
U 1 1
P 850 3550
F 0 "#PWR01" H 850 3300 50  0001 C CNN
F 1 "GND" H 855 3377 50  0000 C CNN
F 2 "" H 850 3550 50  0001 C CNN
F 3 "" H 850 3550 50  0001 C CNN
	1    850  3550
	1    0    0    -1  
$EndComp
Wire Wire Line
	3150 5200 3000 5200
Wire Wire Line
	3150 5300 3000 5300
$Comp
L Device:LED D3
U 1 1
P 3550 6600
F 0 "D3" H 3543 6817 50  0000 C CNN
F 1 "TX" H 3543 6726 50  0000 C CNN
F 2 "LED_SMD:LED_0603_1608Metric" H 3550 6600 50  0001 C CNN
F 3 "~" H 3550 6600 50  0001 C CNN
	1    3550 6600
	1    0    0    -1  
$EndComp
$Comp
L Device:LED D4
U 1 1
P 3550 6800
F 0 "D4" H 3550 6550 50  0000 C CNN
F 1 "RX" H 3550 6650 50  0000 C CNN
F 2 "LED_SMD:LED_0603_1608Metric" H 3550 6800 50  0001 C CNN
F 3 "~" H 3550 6800 50  0001 C CNN
	1    3550 6800
	1    0    0    -1  
$EndComp
Wire Wire Line
	3000 6700 3250 6700
Wire Wire Line
	3250 6700 3250 6800
$Comp
L Device:R_Small R7
U 1 1
P 3800 6600
F 0 "R7" V 3604 6600 50  0000 C CNN
F 1 "2KΩ" V 3695 6600 50  0000 C CNN
F 2 "Resistor_SMD:R_0603_1608Metric" H 3800 6600 50  0001 C CNN
F 3 "~" H 3800 6600 50  0001 C CNN
	1    3800 6600
	0    1    1    0   
$EndComp
$Comp
L Device:R_Small R8
U 1 1
P 3800 6800
F 0 "R8" V 4000 6800 50  0000 C CNN
F 1 "2KΩ" V 3900 6800 50  0000 C CNN
F 2 "Resistor_SMD:R_0603_1608Metric" H 3800 6800 50  0001 C CNN
F 3 "~" H 3800 6800 50  0001 C CNN
	1    3800 6800
	0    1    1    0   
$EndComp
Wire Wire Line
	3400 6800 3250 6800
Wire Wire Line
	3400 6600 3000 6600
$Comp
L power:+3V3 #PWR017
U 1 1
P 4050 6450
F 0 "#PWR017" H 4050 6300 50  0001 C CNN
F 1 "+3V3" H 4065 6623 50  0000 C CNN
F 2 "" H 4050 6450 50  0001 C CNN
F 3 "" H 4050 6450 50  0001 C CNN
	1    4050 6450
	1    0    0    -1  
$EndComp
Wire Wire Line
	3900 6600 4050 6600
Wire Wire Line
	4050 6600 4050 6450
Wire Wire Line
	3900 6800 4050 6800
Wire Wire Line
	4050 6800 4050 6600
Connection ~ 4050 6600
Text GLabel 9150 4200 0    50   Input ~ 0
MISO
Text GLabel 9150 4300 0    50   Input ~ 0
MOSI
Text GLabel 9500 4700 0    50   Input ~ 0
CS
Text GLabel 9400 5500 0    50   Input ~ 0
CTP_IRQ
Text GLabel 9500 5400 0    50   Input ~ 0
CTP_SDA
Text GLabel 9500 5300 0    50   Input ~ 0
CTP_SCL
Text GLabel 9150 4600 0    50   Input ~ 0
SPI_SCL
Text GLabel 9500 1900 0    50   Input ~ 0
RESET
Text GLabel 9500 4500 0    50   Input ~ 0
DC
$Comp
L Connector:Conn_01x01_Male TP7
U 1 1
P 8950 4100
F 0 "TP7" H 9250 4150 50  0000 R CNN
F 1 "MISO" H 9050 4150 50  0000 R CNN
F 2 "TestPoint:TestPoint_Loop_D2.50mm_Drill1.0mm" H 8950 4100 50  0001 C CNN
F 3 "~" H 8950 4100 50  0001 C CNN
	1    8950 4100
	1    0    0    -1  
$EndComp
$Comp
L Connector:Conn_01x01_Male TP6
U 1 1
P 8950 4400
F 0 "TP6" H 9200 4350 50  0000 R CNN
F 1 "MOSI" H 9050 4350 50  0000 R CNN
F 2 "TestPoint:TestPoint_Loop_D2.50mm_Drill1.0mm" H 8950 4400 50  0001 C CNN
F 3 "~" H 8950 4400 50  0001 C CNN
	1    8950 4400
	1    0    0    -1  
$EndComp
$Comp
L Connector:Conn_01x01_Male TP8
U 1 1
P 9250 4800
F 0 "TP8" V 9100 4900 50  0000 R CNN
F 1 "SPI_SCL" V 9200 5050 50  0000 R CNN
F 2 "TestPoint:TestPoint_Loop_D2.50mm_Drill1.0mm" H 9250 4800 50  0001 C CNN
F 3 "~" H 9250 4800 50  0001 C CNN
	1    9250 4800
	0    -1   -1   0   
$EndComp
$Comp
L Connector:Conn_01x01_Male TP9
U 1 1
P 9450 6200
F 0 "TP9" H 9400 6200 50  0000 R CNN
F 1 "TP_IRQ" H 9550 6100 50  0000 R CNN
F 2 "TestPoint:TestPoint_Loop_D2.50mm_Drill1.0mm" H 9450 6200 50  0001 C CNN
F 3 "~" H 9450 6200 50  0001 C CNN
	1    9450 6200
	0    -1   -1   0   
$EndComp
Text GLabel 7450 3700 2    50   Input ~ 0
RESET
Text GLabel 7450 3500 2    50   Input ~ 0
CTP_IRQ
Text GLabel 7450 3600 2    50   Input ~ 0
DC
Text GLabel 7450 3400 2    50   Input ~ 0
MOSI
Text GLabel 7450 3100 2    50   Input ~ 0
MISO
Text GLabel 7450 3000 2    50   Input ~ 0
SPI_SCL
Text GLabel 8400 2150 2    50   Input ~ 0
CTP_SCL
Text GLabel 8100 2150 0    50   Input ~ 0
CTP_SDA
Connection ~ 8150 1300
Wire Wire Line
	8150 1300 8350 1300
Wire Wire Line
	8150 3200 7450 3200
Wire Wire Line
	8350 1700 8350 2000
Wire Wire Line
	8400 2000 8350 2000
Connection ~ 8350 2000
Wire Wire Line
	8350 2000 8350 2150
Wire Wire Line
	8150 1700 8150 2000
Wire Wire Line
	8100 2000 8150 2000
Connection ~ 8150 2000
Wire Wire Line
	8150 2000 8150 2150
Wire Wire Line
	8100 2150 8150 2150
Connection ~ 8150 2150
Wire Wire Line
	8150 2150 8150 3200
Wire Wire Line
	8400 2150 8350 2150
Connection ~ 8350 2150
Wire Wire Line
	8350 2150 8350 3300
Text GLabel 7450 2300 2    50   Input ~ 0
CS
Wire Wire Line
	9500 5500 9450 5500
Wire Wire Line
	9350 5900 8950 5900
Connection ~ 8950 5900
Wire Wire Line
	8950 5900 8950 6150
Wire Wire Line
	8950 5200 9500 5200
Wire Wire Line
	9450 6000 9450 5500
Wire Wire Line
	8950 5200 8950 5900
Connection ~ 9450 5500
Wire Wire Line
	9450 5500 9400 5500
Text GLabel 9400 5600 0    50   Input ~ 0
RESET
Wire Wire Line
	9150 4200 9300 4200
Wire Wire Line
	9300 4200 9500 4200
Connection ~ 9300 4200
Connection ~ 9250 4600
Wire Wire Line
	9400 5000 9400 5100
Connection ~ 9400 5000
Connection ~ 9400 5100
Wire Wire Line
	9400 5100 8900 5100
Wire Wire Line
	9400 5000 9400 4900
Wire Wire Line
	8900 4900 8900 5100
Wire Wire Line
	9150 4600 9250 4600
Wire Wire Line
	9400 1600 9400 1700
Connection ~ 9400 1700
Wire Wire Line
	9400 1700 9400 1800
Connection ~ 9400 1800
Wire Wire Line
	9200 1800 9400 1800
Wire Wire Line
	9400 750  9400 1000
Wire Wire Line
	9400 1000 9500 1000
$Comp
L 62684-50110:62684-50110 J2
U 1 1
P 10000 3400
F 0 "J2" H 10330 3396 50  0000 L CNN
F 1 "62684-50110" H 10330 3305 50  0000 L CNN
F 2 "0541325062:0541325062" H 10400 3550 50  0001 L BNN
F 3 "" H 10000 3400 50  0001 L BNN
F 4 "Compliant" H 10500 3400 50  0001 L BNN "EU_RoHS_Compliance"
F 5 "62684-50110" H 10450 3700 50  0001 L BNN "Comment"
	1    10000 3400
	1    0    0    1   
$EndComp
Wire Wire Line
	9250 750  9250 800 
Wire Wire Line
	9250 750  9400 750 
Wire Wire Line
	9400 5600 9500 5600
Wire Wire Line
	9150 4100 9300 4100
Wire Wire Line
	9300 4100 9300 4200
Wire Wire Line
	9150 4300 9300 4300
Wire Wire Line
	9150 4400 9300 4400
Wire Wire Line
	9300 4400 9300 4300
Connection ~ 9300 4300
Wire Wire Line
	9300 4300 9500 4300
Wire Wire Line
	7550 5950 7550 6100
Wire Wire Line
	7550 6100 7550 6200
Connection ~ 7550 6100
Wire Wire Line
	5650 6750 5650 7000
Wire Wire Line
	5650 5800 5650 5550
Connection ~ 5650 5550
Wire Wire Line
	5750 5350 5650 5350
Connection ~ 5650 5350
$Comp
L Connector:Conn_ARM_JTAG_SWD_10 J3
U 1 1
P 4250 4050
F 0 "J3" H 3807 4096 50  0000 R CNN
F 1 "Conn_ARM_JTAG_SWD_10" H 3800 3800 50  0000 R CNN
F 2 "Connector_PinHeader_1.27mm:PinHeader_2x05_P1.27mm_Vertical" H 4250 4050 50  0001 C CNN
F 3 "http://infocenter.arm.com/help/topic/com.arm.doc.ddi0314h/DDI0314H_coresight_components_trm.pdf" V 3900 2800 50  0001 C CNN
	1    4250 4050
	1    0    0    -1  
$EndComp
Text GLabel 4750 3950 2    50   Input ~ 0
JTAG_TCK
Text GLabel 4750 4050 2    50   Input ~ 0
JTAG_TMS
Text GLabel 4750 4150 2    50   Input ~ 0
JTAG_TDO
Text GLabel 4750 4250 2    50   Input ~ 0
JTAG_TDI
$Comp
L power:GND #PWR0101
U 1 1
P 4250 4750
F 0 "#PWR0101" H 4250 4500 50  0001 C CNN
F 1 "GND" H 4255 4577 50  0000 C CNN
F 2 "" H 4250 4750 50  0001 C CNN
F 3 "" H 4250 4750 50  0001 C CNN
	1    4250 4750
	1    0    0    -1  
$EndComp
Wire Wire Line
	4150 4650 4150 4700
Wire Wire Line
	4150 4700 4250 4700
Wire Wire Line
	4250 4700 4250 4750
Wire Wire Line
	4250 4650 4250 4700
Connection ~ 4250 4700
$Comp
L power:+3V3 #PWR0102
U 1 1
P 4250 3450
F 0 "#PWR0102" H 4250 3300 50  0001 C CNN
F 1 "+3V3" H 4265 3623 50  0000 C CNN
F 2 "" H 4250 3450 50  0001 C CNN
F 3 "" H 4250 3450 50  0001 C CNN
	1    4250 3450
	1    0    0    -1  
$EndComp
Text GLabel 7450 2400 2    50   Input ~ 0
JTAG_TDI
Text GLabel 7450 2500 2    50   Input ~ 0
JTAG_TCK
Text GLabel 7450 2600 2    50   Input ~ 0
JTAG_TMS
Text GLabel 7450 2700 2    50   Input ~ 0
JTAG_TDO
Text GLabel 4750 3750 2    50   Input ~ 0
EN
$Comp
L LY68L6400SLIT:LY68L6400SLIT U4
U 1 1
P 4200 2450
F 0 "U4" H 4250 2900 50  0000 C CNN
F 1 "LY68L6400SLIT" H 4450 2800 50  0000 C CNN
F 2 "Package_SO:SOP-8_3.76x4.96mm_P1.27mm" H 5050 3000 50  0001 C CNN
F 3 "https://datasheet.lcsc.com/lcsc/1809140531_Lyontek-Inc--LY68L6400SLIT_C261881.pdf" H 3900 2300 50  0001 C CNN
	1    4200 2450
	1    0    0    -1  
$EndComp
$Comp
L power:+3V3 #PWR0103
U 1 1
P 4100 1750
F 0 "#PWR0103" H 4100 1600 50  0001 C CNN
F 1 "+3V3" H 4115 1923 50  0000 C CNN
F 2 "" H 4100 1750 50  0001 C CNN
F 3 "" H 4100 1750 50  0001 C CNN
	1    4100 1750
	1    0    0    -1  
$EndComp
$Comp
L power:GND #PWR0104
U 1 1
P 4150 2850
F 0 "#PWR0104" H 4150 2600 50  0001 C CNN
F 1 "GND" H 4155 2677 50  0000 C CNN
F 2 "" H 4150 2850 50  0001 C CNN
F 3 "" H 4150 2850 50  0001 C CNN
	1    4150 2850
	1    0    0    -1  
$EndComp
Text GLabel 3650 2550 0    50   Input ~ 0
SPICLK
Text GLabel 4750 2350 2    50   Input ~ 0
SPID
Text GLabel 4750 2450 2    50   Input ~ 0
SPIQ
Text GLabel 4750 2550 2    50   Input ~ 0
SPIWP
Text GLabel 4750 2650 2    50   Input ~ 0
SPIHD
Text GLabel 3450 2450 0    50   Input ~ 0
SPICS
$Comp
L Device:R R19
U 1 1
P 3550 2150
F 0 "R19" H 3200 2200 50  0000 L CNN
F 1 "100KΩ" H 3200 2100 50  0000 L CNN
F 2 "Resistor_SMD:R_0603_1608Metric" V 3480 2150 50  0001 C CNN
F 3 "~" H 3550 2150 50  0001 C CNN
	1    3550 2150
	1    0    0    -1  
$EndComp
Wire Wire Line
	3450 2450 3550 2450
Wire Wire Line
	3550 2300 3550 2450
Connection ~ 3550 2450
Wire Wire Line
	3550 2450 3650 2450
Text GLabel 6250 3200 0    50   Input ~ 0
SPIHD
Text GLabel 6250 3000 0    50   Input ~ 0
SPIQ
Text GLabel 6250 3300 0    50   Input ~ 0
SPIWP
Text GLabel 6250 3100 0    50   Input ~ 0
SPID
Text GLabel 6250 3400 0    50   Input ~ 0
SPICLK
Text GLabel 7450 2800 2    50   Input ~ 0
SPICS
Wire Wire Line
	4100 1750 4100 1900
$Comp
L Device:C_Small C10
U 1 1
P 4650 1900
F 0 "C10" V 4421 1900 50  0000 C CNN
F 1 "100nF" V 4512 1900 50  0000 C CNN
F 2 "Capacitor_SMD:C_0603_1608Metric" H 4650 1900 50  0001 C CNN
F 3 "~" H 4650 1900 50  0001 C CNN
	1    4650 1900
	0    1    1    0   
$EndComp
Wire Wire Line
	4550 1900 4100 1900
Connection ~ 4100 1900
Wire Wire Line
	4100 1900 3550 1900
Wire Wire Line
	3550 1900 3550 2000
Wire Wire Line
	4100 1900 4100 2100
$Comp
L power:GND #PWR0105
U 1 1
P 4900 2000
F 0 "#PWR0105" H 4900 1750 50  0001 C CNN
F 1 "GND" H 4905 1827 50  0000 C CNN
F 2 "" H 4900 2000 50  0001 C CNN
F 3 "" H 4900 2000 50  0001 C CNN
	1    4900 2000
	1    0    0    -1  
$EndComp
Wire Wire Line
	4750 1900 4900 1900
Wire Wire Line
	4900 1900 4900 2000
$Comp
L Switch:SW_SPDT SW3
U 1 1
P 3050 950
F 0 "SW3" H 3050 1235 50  0000 C CNN
F 1 "SW_SPDT" H 3050 1144 50  0000 C CNN
F 2 "Button_Switch_THT:SW_Slide_1P2T_CK_OS102011MS2Q" H 3050 950 50  0001 C CNN
F 3 "~" H 3050 950 50  0001 C CNN
	1    3050 950 
	1    0    0    -1  
$EndComp
Wire Wire Line
	2150 950  2850 950 
NoConn ~ 3250 1050
Wire Wire Line
	3250 850  3400 850 
Wire Wire Line
	3400 750  3400 850 
Connection ~ 3400 850 
Wire Wire Line
	3400 850  3500 850 
$Comp
L Mechanical:MountingHole H2
U 1 1
P 750 7400
F 0 "H2" H 850 7400 50  0000 L CNN
F 1 "BL" H 700 7250 50  0000 L CNN
F 2 "MountingHole:MountingHole_2.2mm_M2" H 750 7400 50  0001 C CNN
F 3 "~" H 750 7400 50  0001 C CNN
	1    750  7400
	1    0    0    -1  
$EndComp
$Comp
L Mechanical:MountingHole H1
U 1 1
P 750 7200
F 0 "H1" H 850 7200 50  0000 L CNN
F 1 "TL" H 700 7350 50  0000 L CNN
F 2 "MountingHole:MountingHole_2.2mm_M2" H 750 7200 50  0001 C CNN
F 3 "~" H 750 7200 50  0001 C CNN
	1    750  7200
	1    0    0    -1  
$EndComp
$Comp
L Mechanical:MountingHole H3
U 1 1
P 1200 7200
F 0 "H3" H 1300 7200 50  0000 L CNN
F 1 "TR" H 1150 7350 50  0000 L CNN
F 2 "MountingHole:MountingHole_2.2mm_M2" H 1200 7200 50  0001 C CNN
F 3 "~" H 1200 7200 50  0001 C CNN
	1    1200 7200
	1    0    0    -1  
$EndComp
$Comp
L Mechanical:MountingHole H4
U 1 1
P 1200 7400
F 0 "H4" H 1300 7400 50  0000 L CNN
F 1 "BR" H 1150 7250 50  0000 L CNN
F 2 "MountingHole:MountingHole_2.2mm_M2" H 1200 7400 50  0001 C CNN
F 3 "~" H 1200 7400 50  0001 C CNN
	1    1200 7400
	1    0    0    -1  
$EndComp
$Comp
L Power_Management:BD48KxxG U5
U 1 1
P 5300 1250
F 0 "U5" H 5121 1296 50  0000 R CNN
F 1 "BD48K33G-TLCT-ND" H 5121 1205 50  0000 R CNN
F 2 "Package_TO_SOT_SMD:SOT-23" H 5300 750 50  0001 C CNN
F 3 "https://www.rohm.de/datasheet/BD4830FVE/bd48xxg-e" H 5300 650 50  0001 C CNN
	1    5300 1250
	1    0    0    -1  
$EndComp
Wire Wire Line
	5550 850  5300 850 
Wire Wire Line
	5300 850  5300 950 
Wire Wire Line
	5700 1250 5850 1250
Wire Wire Line
	5850 1250 5850 1800
$Comp
L power:GND #PWR0106
U 1 1
P 5300 1550
F 0 "#PWR0106" H 5300 1300 50  0001 C CNN
F 1 "GND" H 5305 1377 50  0000 C CNN
F 2 "" H 5300 1550 50  0001 C CNN
F 3 "" H 5300 1550 50  0001 C CNN
	1    5300 1550
	1    0    0    -1  
$EndComp
$Comp
L Device:R_Small R20
U 1 1
P 7800 3900
F 0 "R20" H 7859 3946 50  0000 L CNN
F 1 "2KΩ" H 7859 3855 50  0000 L CNN
F 2 "Resistor_SMD:R_0603_1608Metric" H 7800 3900 50  0001 C CNN
F 3 "~" H 7800 3900 50  0001 C CNN
	1    7800 3900
	1    0    0    -1  
$EndComp
Wire Wire Line
	7450 3800 7800 3800
$Comp
L Device:LED D6
U 1 1
P 7800 4200
F 0 "D6" V 7839 4082 50  0000 R CNN
F 1 "UTIL" V 7748 4082 50  0000 R CNN
F 2 "LED_SMD:LED_0603_1608Metric" H 7800 4200 50  0001 C CNN
F 3 "~" H 7800 4200 50  0001 C CNN
	1    7800 4200
	0    -1   -1   0   
$EndComp
$Comp
L power:GND #PWR0107
U 1 1
P 7800 4400
F 0 "#PWR0107" H 7800 4150 50  0001 C CNN
F 1 "GND" H 7805 4227 50  0000 C CNN
F 2 "" H 7800 4400 50  0001 C CNN
F 3 "" H 7800 4400 50  0001 C CNN
	1    7800 4400
	1    0    0    -1  
$EndComp
Wire Wire Line
	7800 4350 7800 4400
Wire Wire Line
	7800 4000 7800 4050
$EndSCHEMATC
